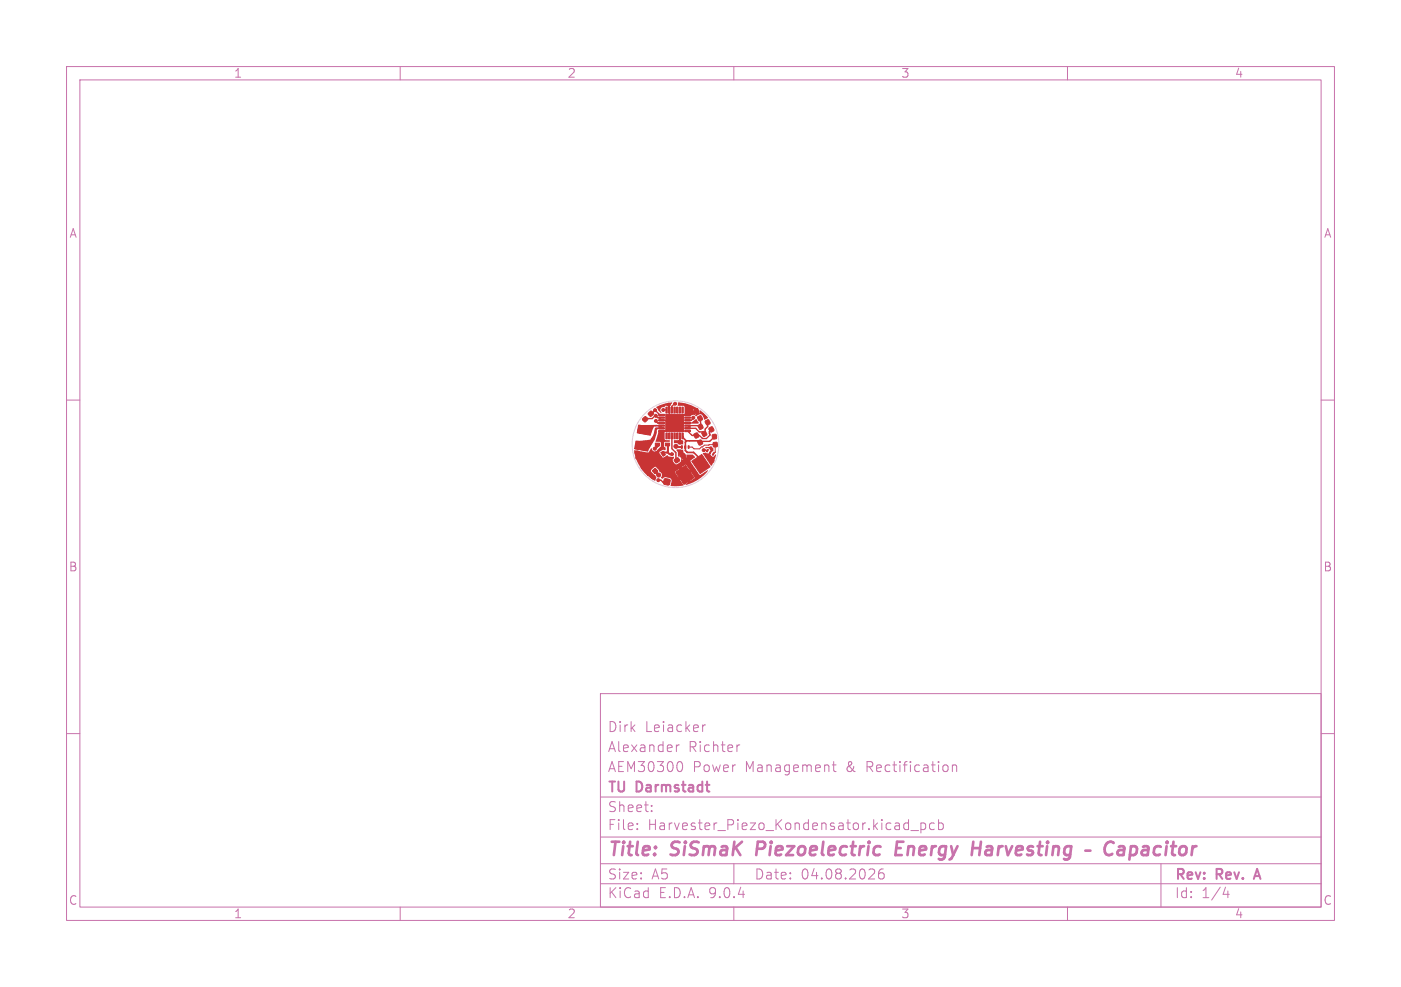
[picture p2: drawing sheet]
<svg xmlns="http://www.w3.org/2000/svg" width="210mm" height="148mm" viewBox="0 0 210 148" stroke-linecap="round" stroke-linejoin="round" font-family="sans-serif">
<g fill="none" stroke="#c872ab" stroke-width=".15">
<path d="M10 10h190v128h-190zM12 12h186v124h-186zM60 10v2M110 10v2M160 10v2M10 60h2M198 60h2M10 110h2M90 104h108v32h-108zM90 119.5h108M101.4 111.7v1M101.8 111.7l-.3 .1-.1 .2"/>
<path d="M102 114.2a.94 .94 0 0 1 0 1.5M105.3 108.7v1M105.7 108.7l-.2 .1-.2 .2M110.9 111.7l-.3 .1-.1 .2M124.8 114.7h.5M125 114.2v1.3v.1l.3 .1M142 114.8v.8M142.8 114.8a.37 .37 0 0 1 .6 .1v.8M142.8 114.7v1M198 110h2M60 136v2M90 132.5h108"/>
<path d="M90 129.5h108M90 125.5h108M95.5 124.3v.1M95.5 123.5v.1M97.7 121.6v.1M97.7 120.8v.1M110 136v2M110 129.5v3M132.4 130.3a.59 .59 0 0 0-.7 .7v.5l.1 .2 .5 .1 .2-.1v-.5l-.1-.2-.4-.1-.3 .3M136 123.4l.2 .1M136.2 122.9v1.5M136.2 124.3l-.2 .1"/>
<path d="M136.5 124.5h1.2M138 123.4v1.5M138 123.5l.5-.1 .3 .3v.4l-.2 .2h-.6M140 123.5l-.4-.1-.3 .3v.4l.2 .2h.5M140.7 123.5l.4-.1 .3 .3v.4l-.1 .2h-.6M140.7 122.9v1.5M160 136v2M174 129.5v6.5M183.7 133l-.4 1.1h1M184.1 133.6v1"/>
</g>
<path d="M188.1 131.4h.7M188.4 130.3l-.5 1.5" fill="none" stroke="#c872ab" stroke-width=".3"/>
<path d="M113.6 126.2l-.2 2M134.3 127.2h.7M135.4 126.2h-.9l-.3 2h1M145.8 127.2h1.1M147 126.2l-.2 2M166.9 126.4a.8 .8 0 0 0-.9-.1 .8 .8 0 0 0-.4 .8 .76 .76 0 0 0 .1 .9 .76 .76 0 0 0 .9 .1l.1-.1M167.7 127l.2-.1 .6 .1v.2l-.1 1M168.5 127.4l-.7 .1a.4 .4 0 0 0-.3 .3 .4 .4 0 0 0 .3 .4l.6-.1" fill="none" stroke="#c872ab" stroke-width=".4"/>
<g fill="#c83434" stroke="#c83434" stroke-width=".15">
<path d="M97.2 61.9l.4-.3 .4 .4-.5 .5-.3-.3z"/>
<path d="M96.3 62.8l.4-.3 .4 .4-.4 .4-.4-.3z"/>
<path d="M98.7 62.1h.9v.2h-.9z"/>
<path d="M98.7 62.5h.9v.2h-.9z"/>
<path d="M98.7 62.9h.9v.2h-.9z"/>
<path d="M98.7 63.3h.9v.2h-.9z"/>
<path d="M98.7 63.7h.9v.2h-.9z"/>
<path d="M98.7 64.1h.9v.2h-.9z"/>
<path d="M98.7 64.5h.9v.2h-.9z"/>
<path d="M99.8 65h.2v.8h-.2z"/>
<path d="M100.2 65h.2v.8h-.2z"/>
<path d="M100.6 65h.2v.8h-.2z"/>
<path d="M101 65h.2v.8h-.2z"/>
<path d="M101.4 65h.2v.8h-.2z"/>
<path d="M101.8 65h.2v.8h-.2z"/>
<path d="M102.2 65h.2v.8h-.2z"/>
<path d="M102.6 64.5h.9v.2h-.9z"/>
<path d="M102.6 64.1h.9v.2h-.9z"/>
<path d="M102.6 63.7h.9v.2h-.9z"/>
<path d="M102.6 63.3h.9v.2h-.9z"/>
<path d="M102.6 62.9h.9v.2h-.9z"/>
<path d="M102.6 62.5h.9v.2h-.9z"/>
<path d="M102.6 62.1h.9v.2h-.9z"/>
<path d="M102.2 61.1h.2v.8h-.2z"/>
<path d="M101.8 61.1h.2v.8h-.2z"/>
<path d="M101.4 61.1h.2v.8h-.2z"/>
<path d="M101 61.1h.2v.8h-.2z"/>
<path d="M100.6 61.1h.2v.8h-.2z"/>
<path d="M100.2 61.1h.2v.8h-.2z"/>
<path d="M99.8 61.1h.2v.8h-.2z"/>
<path d="M99.8 62.1h2.6v2.7h-2.6z"/>
<path d="M106.1 67.4h.1l-.2 .4-.1-.1z"/>
<path d="M106.5 67.6l.1 .1-.2 .3h-.1z"/>
<path d="M107 67.9l.1 .1-.2 .3-.1-.1z"/>
<path d="M99.9 70.3l.2-.1 .7 .2-.2 .8-.8-.2z"/>
<path d="M99.6 71.9l.2-.1 .6 .2-.1 .7-.8-.2z"/>
<path d="M106.3 64.2l.4-.2 .3 .5-.5 .3-.2-.4z"/>
<path d="M105.7 63.1l.5-.2 .3 .6-.5 .2-.3-.4z"/>
<path d="M103.1 66.8h.2v.4h-.2z"/>
<path d="M102.6 66.8h.2v.4h-.2z"/>
<path d="M102.1 66.8h.2v.4h-.2z"/>
<path d="M105.2 64.8l.5-.2 .3 .6-.5 .3-.3-.5z"/>
<path d="M104.7 63.8l.4-.2 .3 .5-.5 .3-.3-.4z"/>
<path d="M95.7 63.7l2 .4-.2 1.2-2-.4z"/>
<path d="M95.3 66.1l2 .4-.2 1.2-2-.4z"/>
<path d="M97.8 70.6l.4-.4 .4 .4-.4 .4z"/>
<path d="M96.1 70.2l.4-.4 1.1 1.2-.4 .3z"/>
<path d="M97.5 68.9l.5-.4 1 1.2-.4 .4z"/>
<path d="M96.5 69.2l.4-.4 .3 .4-.3 .3z"/>
<path d="M98.2 66.4h.7v.5h-.7z"/>
<path d="M99.7 66.4h.7v.5h-.7z"/>
<path d="M106.8 65.2l.5-.1 .1 .7h-.6z"/>
<path d="M106.9 66.4l.6-.1v.7h-.5z"/>
<path d="M104.6 62.5l.4-.2 .3 .6-.5 .2-.2-.4z"/>
<path d="M104.1 61.4l.4-.1 .3 .5-.5 .2-.3-.4z"/>
<path d="M102.1 68.3l.4-.3 .3 .4-.5 .4-.3-.3z"/>
<path d="M101.1 68.9l.5-.3 .3 .5-.6 .3-.2-.3z"/>
<path d="M104.6 66.2l.4-.2 .3 .5-.4 .3-.3-.5z"/>
<path d="M104 65.1l.5-.2 .3 .5-.5 .3-.3-.4z"/>
<path d="M103.7 69.2l1.5-1 1.2 1.8-1.5 1z"/>
<path d="M101.3 70.8l1.5-1 1.2 1.8-1.5 1z"/>
<path d="M99.1 67.9l.3-.2 .3 .5-.3 .2z"/>
<path d="M99.8 69.1l.4-.2 .3 .6-.3 .2z"/>
<circle cx="101.2" cy="60.5" r=".23"/>
<circle cx="105.5" cy="67.5" r=".23"/>
<circle cx="98.7" cy="72" r=".23"/>
<circle cx="98.3" cy="63.1" r=".22"/>
<circle cx="101.3" cy="66.9" r=".3"/>
<circle cx="103.9" cy="62.6" r=".23"/>
<circle cx="100.8" cy="69.9" r=".3"/>
<circle cx="96.2" cy="68.1" r=".3"/>
<circle cx="98.9" cy="68.7" r=".3"/>
<circle cx="103.2" cy="61.2" r=".3"/>
<circle cx="95.6" cy="68.6" r=".3"/>
<circle cx="97.9" cy="71.5" r=".3"/>
<circle cx="100.2" cy="60.7" r=".23"/>
<circle cx="99" cy="65.3" r=".3"/>
<circle cx="106.7" cy="69.1" r=".3"/>
<circle cx="101.9" cy="66.2" r=".23"/>
<circle cx="95.5" cy="67.9" r=".3"/>
<circle cx="98.4" cy="68" r=".3"/>
<circle cx="101.5" cy="72.6" r=".23"/>
<circle cx="98.3" cy="62.4" r=".23"/>
<circle cx="98.1" cy="67.3" r=".23"/>
<circle cx="99.4" cy="61.5" r=".23"/>
<circle cx="98.7" cy="71.2" r=".3"/>
<circle cx="100.7" cy="68.1" r=".22"/>
<circle cx="98.2" cy="61.5" r=".23"/>
</g>
<g fill="none" stroke="#c83434" stroke-width=".2">
<path d="M98.2 61.5l-.6 .5M98.2 61.5h.1M98.2 61.5l.7 .7h.3M98.2 63.8h1M98.3 63.1h.1M98.3 63.1l.3 .3h.6M98.3 64.2h.9M98.6 66.6v.2M98.7 72h.4l.3 .3h.9M99.2 63h1.5M99.2 62.6h-.6l-.4-.2-.4 .4h-1l-.1 .1M99.4 61.5h.5"/>
<path d="M100.1 66.6v.1M100.2 60.7l.1 1.9 1.6 1.6M100.3 60.7h.1M100.3 63.7l.4 .4M100.7 65.4v1.9l.6 .6v1l.2 .1M101.1 63.4h2M101.2 60.5l-.5 .4v.6M101.9 66.1h.1M101.9 65.4v.8M102.3 62.9l-1.2 1.2-.8-.8M103.2 61.2l-.1 .1v.9h-.8l-2.4 2.4h-.7v.6l-.2 .1M103.9 62.6l-.3 .4h-.5"/>
<path d="M104.9 66.2h.1M104.9 62.7l.1 .1v1.2l-.1-.2h-1.8M105 63.8l-.2 .2M105.3 65.7h.1M106.1 63.3v.7l-.4 .3v.6l-.1 .1-.3-.2h-.5l-.5-.6h-1.2M106.6 64.4l-.3 .3 .1 .5-.5 .6h-.6l-.5-.5h-1.1l-.6-.7M107.1 65.5l-.7 .7h-1.5"/>
</g>
<path d="M105.5 67.6v-.1h.4l.1 .1M106.2 66.7h-.6l-.7 .6h-.9l-.2-.3h-.6M106.2 66.7h.1M106.2 66.7h1v1.1l-.3 .3" fill="none" stroke="#c83434" stroke-width=".15"/>
<path d="M100.1 67.9h-.5l-.2 .1M100.1 67.9l.3 .2h.3M100.1 66.7v1.2M101.4 66.9v.1h.7" fill="none" stroke="#c83434" stroke-width=".3"/>
<path d="M102.3 65.4v.2l.6 .5M103 67.8h.1M103 67.8h1l1.1 1.2v.8M104.9 66.4l-.2-.3h-1.8l-.2 .2v1.3l.3 .2" fill="none" stroke="#c83434" stroke-width=".25"/>
<path d="M98.2 70.6l.5 .6M98.5 66.7l.1 .1-.5 .5" fill="none" stroke="#c83434" stroke-width=".4"/>
<g fill="#c83434">
<path d="M95.4 66.2l2-.3a3.6 3.6 0 0 0 .8-1.7l.5-.1 .1 .2-.3 .1-.4 1.5-1 1.7-1.9-.3z"/>
<path d="M95.8 63.8l2.7-.1 .5 .1-.1 .1-.9 .1-.6 1.2-1.8-.3z"/>
<path d="M95 67.5l2.1 .4 .6-.7a.45 .45 0 0 0 .3 .5 .45 .45 0 0 0 .5-.2l.6-.6-.1-.6-.8-.1 .5-1.6 1-.1-.1 1.4 .2 .1h.5l.1 .2-.8 .1-.1 .6 .3 .2-.1 .4h-.4l-.4 .2-.1 .2 .5 .7 .7-.3a1.08 1.08 0 0 0 .9 .2l.1 .2-.1 .4 .2 .5h.4l.5-.3 .1-.4h.3l-.4-.7-.2 .3-.2-.1v-.6l-.2-.3 .1-.1h.9l.1 .4-.1 .1 .4 .7 .2-.4h.8l.4 .3-.7 .5v.2l1.3 2h.2l1.1-.7a5.6 5.6 0 0 1-3.3 2.2v-.1l.3-.2-.5-.8-.6 .4 .4 .8-1.4 .1h-.4l-.1-.1a.81 .81 0 0 0 0-1.1l-.8-.1-.4 .2-.2-.1a.57 .57 0 0 0-.2-.9h2.3l.5 .8 .4-.3h.9l.5 .8 .6-.4-.5-.8-.6 .4h-.9l.2-.2-.5-.8-.6 .5h-2.3l-.5-.7h3.8l.5 .8 .6-.5-.5-.7-.6 .4-4.1-.1-.5 .6 .5 .6a.57 .57 0 0 1 .1 .9l-.5-.3a6.2 6.2 0 0 1-2.7-4.2z"/>
<path d="M105.7 67.1l1-.1 .2 .2v.4l-.1 .1-.1-.1-.3 .5 .5 .4 .3-.3h.1l-.3 1.1-.4 .6-1.3-1.9 .4-.1 .6 .1 .3-.5-.4-.3h-.4z"/>
<path d="M101 66h.7l.1-.1v-.5h.2v.5l.4 .3v.4l-.3 .1a.42 .42 0 0 1-.6-.2l-.5-.1z"/>
<path d="M101.1 63.2h1.2v.1h1.4l.6-.5 .4 .7h-2.4v.2h-1.1z"/>
<path d="M98.7 63l.9-.1 .1 .2h-.9z"/>
<path d="M101.6 60.4h.9l1.4 .5a1.32 1.32 0 0 1 .9 1l.1-.4 1 .8 .2 .4-.5 .3-.3-.7-.3-.2-.7 .3a.61 .61 0 0 0-.8-.1h-.9l-.1-.1 .1-.1h1.5l.3 .1-.1-.2-1.7 .1v-.5h1.3l.2-.1-.1-.1-.1 .2h-1.3v-.7l-1-.1z"/>
<path d="M98.4 61l1.1-.4 1.3-.2-.4 .4v.7h-.2v-.5l-.1-.1h-.4l-.1 .1a.52 .52 0 0 0-.6 .3 .52 .52 0 0 0 .1 .6h-.1l-.4-.4z"/>
</g>
<circle cx="101.3" cy="66.6" r="6.5" fill="none" stroke="#d0d2cd" stroke-width=".15"/>
<g font-size="2.8" fill="#c872ab">
<text x="91" y="128.9">Title:</text>
<text x="100.7" y="128.9">SiSmaK</text>
<text x="114.2" y="128.9">Piezoelectric</text>
<text x="135.9" y="128.9">Energy</text>
<text x="148.1" y="128.9">Harvesting</text>
<text x="169.6" y="128.9">Capacitor</text>
</g>
<g font-size="2.1" fill="#c872ab">
<text x="91" y="113">Alexander</text>
<text x="91" y="110">Dirk</text>
<text x="96.7" y="110">Leiacker</text>
<text x="103.2" y="113">Richter</text>
<text x="91" y="119.2">TU</text>
<text x="91" y="116">AEM30300</text>
<text x="95.5" y="119.2">Darmstadt</text>
<text x="103.8" y="116">Power</text>
<text x="111.7" y="116">Management</text>
<text x="127" y="116">&amp;</text>
<text x="130.1" y="116">Rectification</text>
<text x="91" y="124.7">File:</text>
<text x="91" y="122">Sheet:</text>
<text x="97.1" y="124.7">Harvester_Piezo_Kondensator.kicad_pcb</text>
<text x="91" y="134.9">KiCad</text>
<text x="91" y="132.1">Size:</text>
<text x="97.7" y="132.1">A5</text>
<text x="98.7" y="134.9">E.D.A.</text>
<text x="106.3" y="134.9">9.0.4</text>
<text x="113" y="132.1">Date:</text>
<text x="120" y="132.1">04.08.2026</text>
<text x="176" y="132.3">Rev:</text>
<text x="176" y="134.9">Id:</text>
<text x="180.1" y="134.9">1/4</text>
<text x="182.4" y="132.3">Rev.</text>
<text x="188.8" y="132.3">A</text>
</g>
<g font-size="1.8" fill="#c872ab">
<text x="35" y="11.9">1</text>
<text x="85" y="11.9">2</text>
<text x="135" y="11.9">3</text>
<text x="185" y="11.9">4</text>
<text x="10.3" y="35.9">A</text>
<text x="198.4" y="35.9">A</text>
<text x="10.2" y="85.9">B</text>
<text x="198.3" y="85.9">B</text>
<text x="10.2" y="135.9">C</text>
<text x="35" y="137.9">1</text>
<text x="85" y="137.9">2</text>
<text x="135" y="137.9">3</text>
<text x="185" y="137.9">4</text>
<text x="198.3" y="135.9">C</text>
</g>
</svg>
